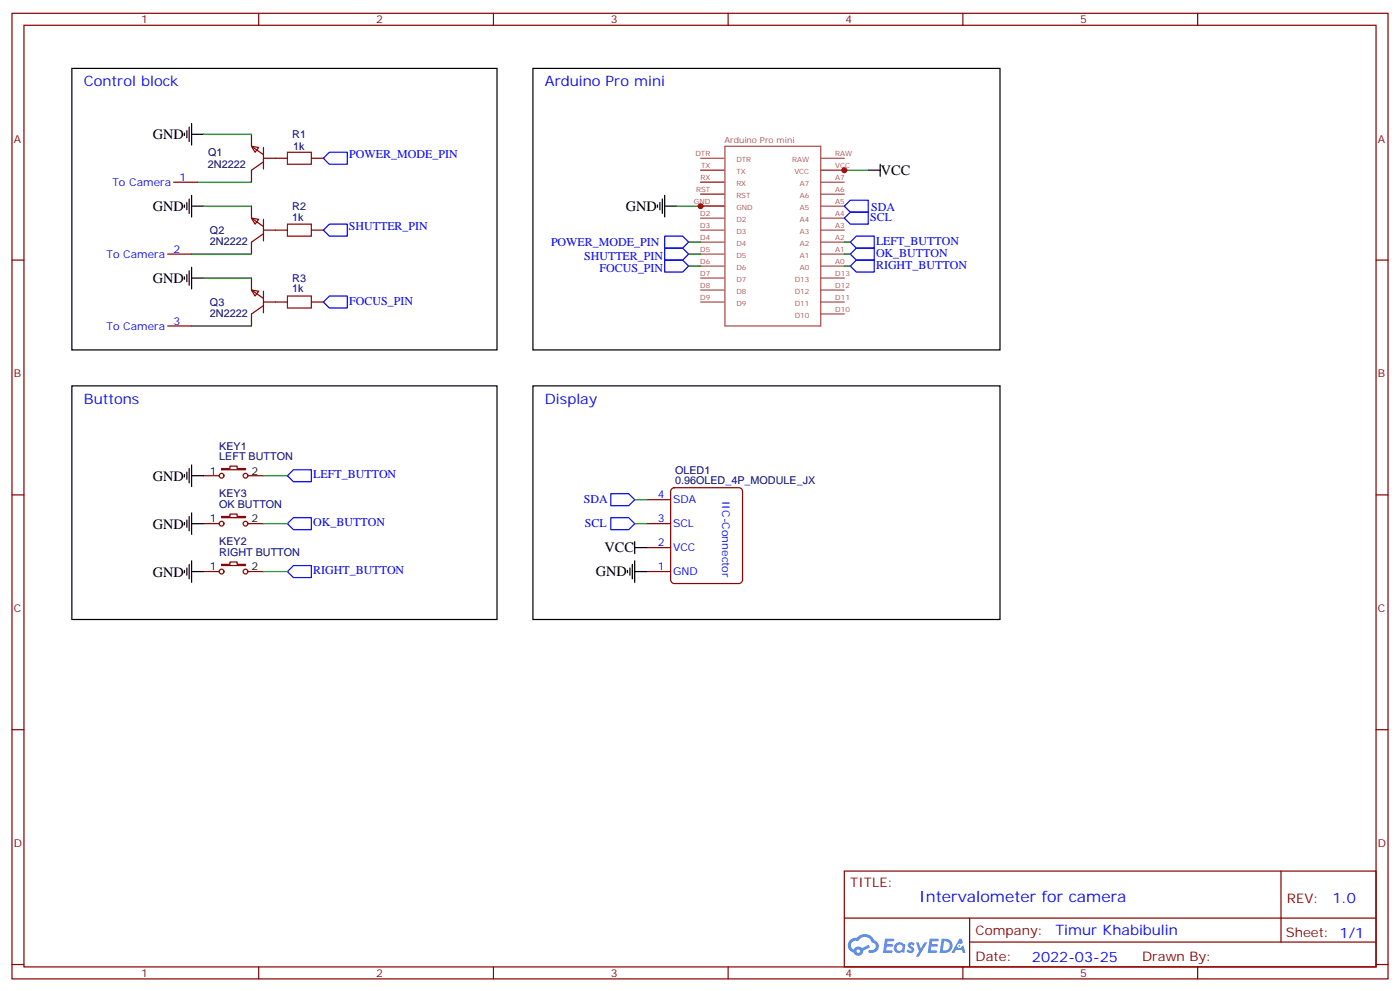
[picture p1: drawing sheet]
<svg xmlns="http://www.w3.org/2000/svg" width="412mm" height="292mm" viewBox="0 0 412 292" stroke-linecap="round" stroke-linejoin="round" font-family="sans-serif">
<g fill="none" stroke="#870000" stroke-width=".35">
<path d="M3.5 3.9h405.4v284.4h-405.4zM7.1 7.4h398.2v277.3h-398.2zM76.2 3.9v3.5M145.3 3.9v3.5M214.5 3.9v3.5M283.6 3.9v3.5M352.8 3.9v3.5M3.5 76.6h3.6M405.3 76.6h3.6M3.5 145.7h3.6M405.3 145.7h3.6M3.5 214.9h3.6"/>
<path d="M405.3 214.9h3.6M248.7 256.5h156.6v28.2h-156.6zM377.3 256.5v20.9M248.7 270.4h156.5M285.6 277.4h119.6M285.6 270.4v14.1M3.5 284h3.6M76.2 284.7v3.6M145.3 284.7v3.6M214.5 284.7v3.6M283.6 284.7v3.6M352.8 284.7v3.6"/>
<path d="M405.3 284h3.6"/>
</g>
<g fill="#5487ff">
<path d="M267.7 277.7a1.22 1.22 0 0 1 1.7 .2l-.4 .6a.47 .47 0 0 0-.3-.4 .47 .47 0 0 0-.5 .2l.1 .2a1.14 1.14 0 0 1 .8 1.8 1.14 1.14 0 0 1-1.9 0l-.2-.2 .5-.6 .7 .5a.29 .29 0 0 0 .3-.3 .29 .29 0 0 0-.2-.3 1.04 1.04 0 0 1-.6-1.7z"/>
<path d="M260.7 276.4h2.4l.3 .2-.2 .5-1.8 .1-.1 .8h1.5l.3 .4-.3 .4h-1.6l-.2 1.1h1.7l.2 .3-.2 .3-2.6 .1z"/>
<path d="M273.8 276.4h2.4l.3 .2-.1 .5-1.8 .1-.2 .8h1.6l.3 .4-.4 .4h-1.6l-.1 1.1h1.7l.2 .3-.2 .3-2.6 .1z"/>
<path d="M282.6 276.4h.7l.3 1.3-.6 .3a.69 .69 0 0 0-1 .3 .69 .69 0 0 0 .4 .9 .69 .69 0 0 0 .9-.6l.5-.2 .6 2.2h-.8l-.2-.9h-1.8l-.5 .9h-.8z"/>
<path d="M269.8 277.5h.8l.6 1.8 1.1-1.8h.9l-2.6 4.2h-.8l.9-1.5z"/>
<path d="M277.4 276.4l-.6 4.2h1.3a2.11 2.11 0 0 0 2.5-2.1 2.11 2.11 0 0 0-2.5-2.1zM278.1 277.2a1.39 1.39 0 0 1 1.7 1.4 1.39 1.39 0 0 1-1.8 1.3h-.3z"/>
<path d="M263.7 278.1a1.54 1.54 0 0 0-.1 2.1 1.54 1.54 0 0 0 2.2 .1l.6 .3 .3-2.3-.2-.3h-.4a1.49 1.49 0 0 0-2.4 .1zM264 279.1a.94 .94 0 0 1 1.8 0 .94 .94 0 0 1-1.8 0z"/>
<path d="M250.4 276.8a2.18 2.18 0 0 0 1.1 3.7 1.44 1.44 0 0 0 1.6 .9 1.44 1.44 0 0 0 1.2-1.4l2-1-.5-.8-1.9 1a1.47 1.47 0 0 0-2.4 .4 1.39 1.39 0 0 1-.7-1.9 1.39 1.39 0 0 1 2-.5 2.12 2.12 0 0 1 2.2-1.3 2.12 2.12 0 0 1 1.9 1.7 1.14 1.14 0 0 1 1.1 1.4 1.14 1.14 0 0 1-1.7 .7 .43 .43 0 0 0-.5 .4 .43 .43 0 0 0 .4 .5 1.98 1.98 0 0 0 2.5-1.2 1.98 1.98 0 0 0-1.2-2.6 3.1 3.1 0 0 0-5.3-.6l-.9 .1zM252.3 280.1a.55 .55 0 0 1 1.1 0 .55 .55 0 0 1-1.1 0z"/>
<circle cx="282.6" cy="278.5" r=".26"/>
</g>
<g fill="none" stroke="#a64a4a" stroke-width=".35">
<path d="M206.4 57.2h6.9M206.4 53.7h6.9M206.4 46.6h6.9M206.4 50.1h6.9M213.5 43.1h28.3v52.9h-28.3zM241.8 57.2h6.9M241.8 53.7h6.9M241.8 46.6h6.9M241.8 50.1h6.9M206.4 78.4h6.9M206.4 74.8h6.9M206.4 71.3h6.9"/>
<path d="M206.4 67.8h6.9M206.4 64.2h6.9M206.4 60.7h6.9M241.8 78.4h6.9M241.8 74.8h6.9M241.8 71.3h6.9M241.8 67.8h6.9M241.8 64.2h6.9M241.8 60.7h6.9M206.4 81.9h6.9M206.4 85.4h6.9M206.4 88.9h6.9"/>
<path d="M241.8 81.9h6.9M241.8 85.4h6.9M241.8 88.9h6.9M241.8 92.5h6.9"/>
</g>
<path d="M84.7 44.8h7v3.6h-7zM84.7 66h7v3.5h-7zM84.7 87.2h7v3.5h-7z" fill="none" stroke="#a10000" stroke-width=".35"/>
<g fill="none" stroke="#870000" stroke-width=".35">
<path d="M74.1 39.5v3.6l3.5 2.4M51.2 53.7h7M74.1 43.1l2.1 .3-1.1 1.4zM77.6 46.6h7.1M77.6 47.7l-3.5 2.4v3.6M77.6 43.4v6.4M91.7 46.6h3.5M49.4 74.8h7M74.1 64.2l2.1 .4-1.1 1.4zM74.1 60.7v3.5l3.5 2.5M77.6 67.8h7.1M77.6 68.8l-3.5 2.5v3.5"/>
<path d="M77.6 64.6v6.3M91.7 67.8h3.5M49.4 96h7M74.1 85.4l2.1 .4-1.1 1.4zM74.1 81.9v3.5l3.5 2.5M77.6 88.9h7.1M77.6 90l-3.5 2.5v3.5M77.6 85.8v6.3M91.7 88.9h3.5M65.3 138h2.4v-.7h2.1v.7h2.5v.3h-7zM60 140.1h4.6M60 154.2h4.6"/>
<path d="M65.3 152.1h2.4v-.7h2.1v.7h2.5v.3h-7zM73 140.1h4.6M73 154.2h4.6M190.5 154.2h7.1M190.5 147.1h7.1M197.8 144l.8-.4h19.1l.8 .4 .2 .7v26.1l-.5 .8-.5 .2h-19.1l-.8-.4-.2-.6v-26.1zM60 168.3h4.6M65.3 166.2h2.4v-.7h2.1v.7h2.5v.3h-7zM73 168.3h4.6M190.5 168.3h7.1M190.5 161.3h7.1"/>
<circle cx="65.3" cy="140.1" r=".71"/>
<circle cx="65.3" cy="154.2" r=".71"/>
<circle cx="72.3" cy="154.2" r=".71"/>
<circle cx="72.3" cy="140.1" r=".71"/>
<circle cx="65.3" cy="168.3" r=".71"/>
<circle cx="72.3" cy="168.3" r=".71"/>
</g>
<g fill="none" stroke="#000" stroke-width=".35">
<path d="M21.2 20.1h125.2v82.9h-125.2zM54.3 39.2v.7M55 38.5v2.1M55.7 37.4v4.3M56.4 39.5h3.6M56.4 36.4v6.3M157 20.1h137.6v82.9h-137.6zM55 59.7v2.1M55.7 58.6v4.2M56.4 57.5v6.4M194.4 59.7v2.1M195.1 58.6v4.2"/>
<path d="M195.8 57.5v6.4M255.8 50.1h3.5M259.3 48.4v3.5M54.3 60.4v.7M55.7 79.8v4.2M56.4 78.7v6.4M56.4 60.7h3.6M193.7 60.4v.7M195.8 60.7h3.5M54.3 81.5v.7M55 80.8v2.1M56.4 81.9h3.6"/>
<path d="M21.2 113.6h125.2v68.8h-125.2zM157 113.6h137.6v68.8h-137.6zM54.3 139.7v.7M55 139v2.1M55.7 138v4.2M56.4 136.9v6.4M54.3 153.8v.8M55 153.1v2.2M55.7 152.1v4.2M56.4 151v6.4M56.4 140.1h3.6M56.4 154.2h3.6"/>
<path d="M187 159.5v3.5M54.3 168v.7M55 167.3v2.1M55.7 166.2v4.2M56.4 165.1v6.4M56.4 168.3h3.6M184.9 168v.7M185.6 167.3v2.1M186.3 166.2v4.2M187 168.3h3.5M187 161.3h3.5M187 165.1v6.4"/>
</g>
<g fill="none" stroke="#008700" stroke-width=".35">
<path d="M60 39.5h14.1M58.2 53.7h15.9M248.7 50.1h7.1M56.4 74.8h17.7M60 60.7h14.1M199.3 60.7h7.1M202.8 74.8h3.6M202.8 71.3h3.6M202.8 78.4h3.6M248.7 74.8h1.8M248.7 71.3h1.8M248.7 78.4h1.8"/>
<path d="M56.4 96h17.7M60 81.9h14.1M77.6 140.1h7.1M77.6 154.2h7.1M187 154.2h3.5M187 147.1h3.5M77.6 168.3h7.1"/>
</g>
<g fill="none" stroke="#00f" stroke-width=".35">
<path d="M97 44.8h5.3v3.6h-5.3l-1.8-1.8zM95.2 67.8l1.8-1.8h5.3v3.5h-5.3zM195.8 69.5h5.3l1.7 1.8-1.7 1.8h-5.3zM195.8 73.1h5.3l1.7 1.7-1.7 1.8h-5.3zM195.8 76.6h5.3l1.7 1.8-1.7 1.7h-5.3zM248.7 64.2l1.8-1.7h5.3v3.5h-5.3zM248.7 60.7l1.8-1.8h5.3v3.6h-5.3zM250.5 78.4l1.7-1.8h5.3v3.5h-5.3zM250.5 74.8l1.7-1.7h5.3v3.5h-5.3zM250.5 71.3l1.7-1.8h5.3v3.6h-5.3zM95.2 88.9l1.8-1.7h5.3v3.5h-5.3zM86.4 138.3h5.3v3.6h-5.3l-1.7-1.8z"/>
<path d="M84.7 154.2l1.7-1.8h5.3v3.6h-5.3zM179.9 152.4h5.3l1.8 1.8-1.8 1.8h-5.3zM179.9 145.4h5.3l1.8 1.7-1.8 1.8h-5.3zM84.7 168.3l1.7-1.8h5.3v3.6h-5.3z"/>
</g>
<g fill="#c00">
<circle cx="206.4" cy="60.7" r=".88"/>
<circle cx="248.7" cy="50.1" r=".88"/>
</g>
<text font-size="4.6" fill="#00f" x="270.8" y="265.5">Intervalometer for camera</text>
<g font-size="4.2" fill="#00f">
<text x="24.7" y="25.4">Control block</text>
<text x="160.5" y="25.4">Arduino Pro mini</text>
<text x="24.7" y="118.9">Buttons</text>
<text x="160.5" y="118.9">Display</text>
<text x="392.5" y="265.8">1.0</text>
<text x="310.9" y="275.3">Timur Khabibulin</text>
<text x="304" y="283.1">2022-03-25</text>
</g>
<g font-size="4.2">
<text x="45" y="41">GND</text>
<text x="259.5" y="51.6">VCC</text>
<text x="45" y="62.2">GND</text>
<text x="184.3" y="62.1">GND</text>
<text x="45" y="83.4">GND</text>
<text x="45" y="141.6">GND</text>
<text x="45" y="155.7">GND</text>
<text x="178.1" y="162.7">VCC</text>
<text x="45" y="169.8">GND</text>
<text x="175.5" y="169.7">GND</text>
</g>
<g font-size="3.9" fill="#800">
<text x="250.5" y="261.1">TITLE:</text>
<text x="379.1" y="265.8">REV:</text>
<text x="287.4" y="275.3">Company:</text>
<text x="378.7" y="275.9">Sheet: 1/1</text>
<text x="287.4" y="283">Date:</text>
<text x="336.4" y="283.1">Drawn By:</text>
</g>
<g font-size="3.5" fill="#00f">
<text x="102.9" y="46.5">POWER_MODE_PIN</text>
<text x="256.3" y="65">SCL</text>
<text x="256.6" y="62">SDA</text>
<text x="102.7" y="67.7">SHUTTER_PIN</text>
<text x="162.3" y="72.5">POWER_MODE_PIN</text>
<text x="172" y="76.6">SHUTTER_PIN</text>
<text x="258" y="75.6">OK_BUTTON</text>
<text x="258" y="72.1">LEFT_BUTTON</text>
<text x="176.6" y="80.1">FOCUS_PIN</text>
<text x="258.1" y="79.1">RIGHT_BUTTON</text>
<text x="102.8" y="89.7">FOCUS_PIN</text>
<text x="92.2" y="140.8">LEFT_BUTTON</text>
<text x="172" y="148">SDA</text>
<text x="92.2" y="155">OK_BUTTON</text>
<text x="172.3" y="155">SCL</text>
<text x="92.2" y="169.1">RIGHT_BUTTON</text>
</g>
<g font-size="3.2" fill="#800">
<text x="41.6" y="6.9">1</text>
<text x="110.8" y="6.9">2</text>
<text x="179.9" y="6.9">3</text>
<text x="249.1" y="6.9">4</text>
<text x="318.2" y="6.9">5</text>
<text x="4.1" y="42">A</text>
<text x="405.9" y="42">A</text>
<text x="4.1" y="111.2">B</text>
<text x="405.9" y="111.2">B</text>
<text x="4.1" y="180.3">C</text>
<text x="405.9" y="180.3">C</text>
<text x="4.1" y="249.4">D</text>
<text x="405.9" y="249.4">D</text>
<text x="41.6" y="287.7">1</text>
<text x="110.8" y="287.7">2</text>
<text x="179.9" y="287.7">3</text>
<text x="249.1" y="287.7">4</text>
<text x="318.2" y="287.7">5</text>
</g>
<g font-size="3.2" fill="#000080">
<text x="86.1" y="40.7">R1</text>
<text x="61.3" y="46">Q1</text>
<text x="86.4" y="44.3">1k</text>
<text x="61.3" y="49.5">2N2222</text>
<text x="86.1" y="64.9">1k</text>
<text x="86.1" y="61.8">R2</text>
<text x="61.8" y="68.9">Q2</text>
<text x="61.8" y="72.1">2N2222</text>
<text x="86.1" y="83">R3</text>
<text x="86.1" y="86.1">1k</text>
<text x="61.8" y="93.2">2N2222</text>
<text x="61.8" y="90.1">Q3</text>
<text x="64.6" y="135.4">LEFT BUTTON</text>
<text x="64.6" y="132.4">KEY1</text>
<text x="198.9" y="142.6">0.96OLED_4P_MODULE_JX</text>
<text x="198.9" y="139.5">OLED1</text>
<text x="64.6" y="149.6">OK BUTTON</text>
<text x="64.6" y="146.5">KEY3</text>
<text x="64.6" y="160.6">KEY2</text>
<text x="64.6" y="163.7">RIGHT BUTTON</text>
</g>
<g font-size="3.2" fill="#00f">
<text x="52.9" y="53.3">1</text>
<text x="33.1" y="54.7">To Camera</text>
<text x="31.3" y="75.9">To Camera</text>
<text x="51.2" y="74.5">2</text>
<text x="51.2" y="95.6">3</text>
<text x="31.3" y="97">To Camera</text>
<text x="193.8" y="146.8">4</text>
<text x="198.3" y="148.2">SDA</text>
<text x="212.7" y="147.5" transform="rotate(90 212.7 147.5)">IIC-Connector</text>
<text x="193.8" y="153.8">3</text>
<text x="198.3" y="155.3">SCL</text>
<text x="193.8" y="160.9">2</text>
<text x="193.8" y="168">1</text>
<text x="198.3" y="162.3">VCC</text>
<text x="198.3" y="169.4">GND</text>
</g>
<g font-size="3.2">
<text x="61.8" y="139.7">1</text>
<text x="74.1" y="139.7">2</text>
<text x="61.8" y="153.8">1</text>
<text x="74.1" y="153.8">2</text>
<text x="61.8" y="168">1</text>
<text x="74.1" y="168">2</text>
</g>
<text font-size="2.5" fill="#a54b4b" x="213.4" y="42">Arduino Pro mini</text>
<g font-size="2.1" fill="#a54b4b">
<text x="204.9" y="45.9">DTR</text>
<text x="216.9" y="47.6">DTR</text>
<text x="233.4" y="47.6">RAW</text>
<text x="246" y="45.9">RAW</text>
<text x="206.3" y="53">RX</text>
<text x="206.5" y="49.4">TX</text>
<text x="216.9" y="51.2">TX</text>
<text x="234" y="51.2">VCC</text>
<text x="246" y="53">A7</text>
<text x="246" y="49.4">VCC</text>
<text x="205" y="56.5">RST</text>
<text x="216.9" y="58.2">RST</text>
<text x="216.9" y="54.7">RX</text>
<text x="235.6" y="58.2">A6</text>
<text x="235.6" y="54.7">A7</text>
<text x="246" y="56.5">A6</text>
<text x="204.4" y="60">GND</text>
<text x="206.3" y="63.5">D2</text>
<text x="216.9" y="65.3">D2</text>
<text x="216.9" y="61.8">GND</text>
<text x="235.6" y="65.3">A4</text>
<text x="235.6" y="61.8">A5</text>
<text x="246" y="63.5">A4</text>
<text x="246" y="60">A5</text>
<text x="206.3" y="67.1">D3</text>
<text x="206.3" y="70.6">D4</text>
<text x="216.9" y="68.8">D3</text>
<text x="235.6" y="68.8">A3</text>
<text x="246" y="70.6">A2</text>
<text x="246" y="67.1">A3</text>
<text x="206.3" y="74.1">D5</text>
<text x="206.3" y="77.7">D6</text>
<text x="216.9" y="72.3">D4</text>
<text x="216.9" y="75.9">D5</text>
<text x="235.6" y="75.9">A1</text>
<text x="235.6" y="72.3">A2</text>
<text x="246" y="77.7">A0</text>
<text x="246" y="74.1">A1</text>
<text x="206.3" y="81.2">D7</text>
<text x="216.9" y="79.4">D6</text>
<text x="216.9" y="82.9">D7</text>
<text x="234.1" y="82.9">D13</text>
<text x="235.6" y="79.4">A0</text>
<text x="246" y="81.2">D13</text>
<text x="206.3" y="84.7">D8</text>
<text x="206.3" y="88.2">D9</text>
<text x="216.9" y="86.4">D8</text>
<text x="216.9" y="90">D9</text>
<text x="234.1" y="90">D11</text>
<text x="234.1" y="86.4">D12</text>
<text x="246" y="88.2">D11</text>
<text x="246" y="84.7">D12</text>
<text x="234.1" y="93.5">D10</text>
<text x="246" y="91.8">D10</text>
</g>
</svg>
